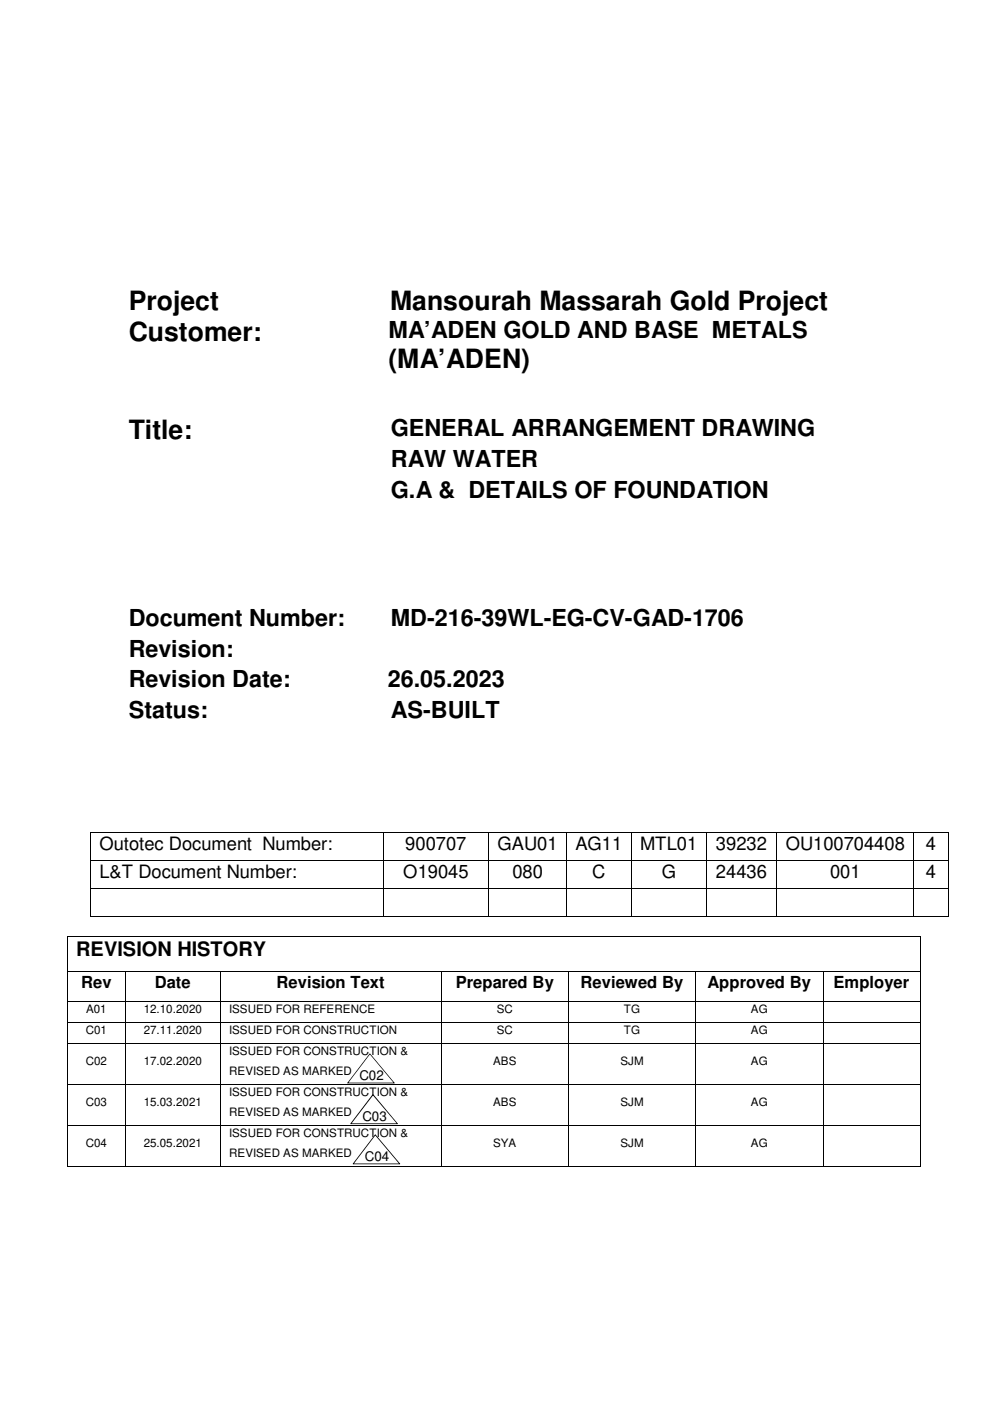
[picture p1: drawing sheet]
<svg xmlns="http://www.w3.org/2000/svg" width="210mm" height="297mm" viewBox="0 0 210 297" stroke-linecap="round" stroke-linejoin="round" font-family="sans-serif">
<g fill="#000">
<path d="M19.1 176.4h.2v.2h-.2zM81.2 176.4h.2v.2h-.2zM103.5 176.4h.1v.2h-.1zM120 176.4h.2v.2h-.2zM133.8 176.4h.1v.2h-.1zM149.6 176.4h.2v.2h-.2zM164.6 176.4h.2v.2h-.2zM14.2 198.5h.2v.2h-.2zM19.1 182.3h.2v.2h-.2zM19.1 188.2h.2v.2h-.2zM19.1 194.1h.2v.2h-.2zM81.2 182.3h.2v.2h-.2z"/>
<path d="M81.2 188.2h.2v.2h-.2zM81.2 194.1h.2v.2h-.2zM103.5 182.3h.1v.2h-.1zM103.5 188.2h.1v.2h-.1zM103.5 194.1h.1v.2h-.1zM120 182.3h.2v.2h-.2zM120 188.2h.2v.2h-.2zM120 194.1h.2v.2h-.2zM133.8 182.3h.1v.2h-.1zM133.8 188.2h.1v.2h-.1zM133.8 194.1h.1v.2h-.1zM149.6 182.3h.2v.2h-.2z"/>
<path d="M149.6 188.2h.2v.2h-.2zM149.6 194.1h.2v.2h-.2zM164.6 182.3h.2v.2h-.2zM164.6 188.2h.2v.2h-.2zM164.6 194.1h.2v.2h-.2zM193.7 194.1h.1v.2h-.1zM195.1 198.5h.1v.2h-.1zM200.9 194.1h.2v.2h-.2zM14.2 206h.2v.2h-.2zM14.2 212.3h.2v.1h-.2zM14.2 216.7h.2v.2h-.2zM26.6 206h.2v.2h-.2z"/>
<path d="M26.6 212.3h.2v.1h-.2zM26.6 216.7h.2v.2h-.2zM46.6 206h.2v.2h-.2zM46.6 212.3h.2v.1h-.2zM46.6 216.7h.2v.2h-.2zM93.5 206h.1v.2h-.1zM93.5 212.3h.1v.1h-.1zM93.5 216.7h.1v.2h-.1zM120.5 206h.2v.2h-.2zM120.5 212.3h.2v.1h-.2zM120.5 216.7h.2v.2h-.2zM147.4 206h.2v.2h-.2z"/>
<path d="M147.4 212.3h.2v.1h-.2zM147.4 216.7h.2v.2h-.2zM174.5 206h.1v.2h-.1zM174.5 212.3h.1v.1h-.1zM174.5 216.7h.1v.2h-.1zM195.1 206h.1v.2h-.1zM195.1 212.3h.1v.1h-.1zM195.1 216.7h.1v.2h-.1zM14.2 221.1h.2v.2h-.2zM14.2 229.8h.2v.2h-.2zM14.2 238.5h.2v.2h-.2zM26.6 221.1h.2v.2h-.2z"/>
<path d="M26.6 229.8h.2v.2h-.2zM26.6 238.5h.2v.2h-.2zM46.6 221.1h.2v.2h-.2zM46.6 229.8h.2v.2h-.2zM46.6 238.5h.2v.2h-.2zM93.5 221.1h.1v.2h-.1zM93.5 229.8h.1v.2h-.1zM93.5 238.5h.1v.2h-.1zM120.5 221.1h.2v.2h-.2zM120.5 229.8h.2v.2h-.2zM120.5 238.5h.2v.2h-.2zM147.4 221.1h.2v.2h-.2z"/>
<path d="M147.4 229.8h.2v.2h-.2zM147.4 238.5h.2v.2h-.2zM174.5 221.1h.1v.2h-.1zM174.5 229.8h.1v.2h-.1zM174.5 238.5h.1v.2h-.1zM195.1 221.1h.1v.2h-.1zM195.1 229.8h.1v.2h-.1zM195.1 238.5h.1v.2h-.1zM14.2 247.2h.2v.2h-.2zM26.6 247.2h.2v.2h-.2zM46.6 247.2h.2v.2h-.2zM93.5 247.2h.1v.2h-.1z"/>
<path d="M120.5 247.2h.2v.2h-.2zM147.4 247.2h.2v.2h-.2zM174.5 247.2h.1v.2h-.1zM195.1 247.2h.1v.2h-.1z"/>
</g>
<g fill="none" stroke="#000" stroke-width=".21">
<path d="M19.2 176.6v5.7M19.3 176.5h61.9M81.3 176.6v5.7M81.4 176.5h22.1M103.5 176.6v5.7M103.6 176.5h16.4M120.1 176.6v5.7M120.2 176.5h13.6M133.9 176.6v5.7M133.9 176.5h15.7M149.7 176.6v5.7M149.8 176.5h14.8"/>
<path d="M164.7 176.6v5.7M164.8 176.5h28.9M14.3 198.7v7.3M14.4 198.6h180.7M19.2 182.5v5.7M19.2 188.4v5.7M19.3 182.4h61.9M19.3 188.3h61.9M19.3 194.2h61.9M81.3 182.5v5.7M81.3 188.4v5.7M81.4 182.4h22.1"/>
<path d="M81.4 188.3h22.1M81.4 194.2h22.1M103.5 182.5v5.7M103.5 188.4v5.7M103.6 182.4h16.4M103.6 188.3h16.4M103.6 194.2h16.4M120.1 182.5v5.7M120.1 188.4v5.7M120.2 182.4h13.6M120.2 188.3h13.6M120.2 194.2h13.6"/>
<path d="M133.9 182.5v5.7M133.9 188.4v5.7M133.9 182.4h15.7M133.9 188.3h15.7M133.9 194.2h15.7M149.7 182.5v5.7M149.7 188.4v5.7M149.8 182.4h14.8M149.8 188.3h14.8M149.8 194.2h14.8M164.7 182.5v5.7M164.7 188.4v5.7"/>
<path d="M164.8 182.4h28.9M164.8 188.3h28.9M164.8 194.2h28.9M193.8 188.4v5.7M193.8 194.2h7.1M195.2 198.7v7.3M201 188.4v5.7M14.3 206.2v6.1M14.3 212.4v4.3M14.3 216.9v4.2M14.4 206.1h12.2M14.4 212.3h12.2"/>
<path d="M14.4 216.8h12.2M26.7 206.2v6.1M26.7 212.4v4.3M26.7 216.9v4.2M26.8 206.1h19.8M26.8 212.3h19.8M26.8 216.8h19.8M46.7 206.2v6.1M46.7 212.4v4.3M46.7 216.9v4.2M46.8 206.1h46.7M46.8 212.3h46.7"/>
<path d="M46.8 216.8h46.7M93.6 206.2v6.1M93.6 212.4v4.3M93.6 216.9v4.2M93.6 206.1h26.9M93.6 212.3h26.9M93.6 216.8h26.9M120.6 206.2v6.1M120.6 212.4v4.3M120.6 216.9v4.2M120.7 206.1h26.7M120.7 212.3h26.7"/>
<path d="M120.7 216.8h26.7M147.5 206.2v6.1M147.5 212.4v4.3M147.5 216.9v4.2M147.6 206.1h26.9M147.6 212.3h26.9M147.6 216.8h26.9M174.5 206.2v6.1M174.5 212.4v4.3M174.5 216.9v4.2M174.6 206.1h20.5M174.6 212.3h20.5"/>
<path d="M174.6 216.8h20.5M195.2 206.2v6.1M195.2 212.4v4.3M195.2 216.9v4.2M14.3 221.3v8.5M14.3 230v8.5M14.3 238.7v8.5M14.4 221.2h12.2M14.4 229.9h12.2M14.4 238.6h12.2M26.7 221.3v8.5M26.7 230v8.5"/>
<path d="M26.7 238.7v8.5M26.8 221.2h19.8M26.8 229.9h19.8M26.8 238.6h19.8M46.7 221.3v8.5M46.7 230v8.5M46.7 238.7v8.5M46.8 221.2h46.7M46.8 229.9h46.7M46.8 238.6h46.7M93.6 221.3v8.5M93.6 230v8.5"/>
<path d="M93.6 238.7v8.5M93.6 221.2h26.9M93.6 229.9h26.9M93.6 238.6h26.9M120.6 221.3v8.5M120.6 230v8.5M120.6 238.7v8.5M120.7 221.2h26.7M120.7 229.9h26.7M120.7 238.6h26.7M147.5 221.3v8.5M147.5 230v8.5"/>
<path d="M147.5 238.7v8.5M147.6 221.2h26.9M147.6 229.9h26.9M147.6 238.6h26.9M174.5 221.3v8.5M174.5 230v8.5M174.5 238.7v8.5M174.6 221.2h20.5M174.6 229.9h20.5M174.6 238.6h20.5M195.2 221.3v8.5M195.2 230v8.5"/>
<path d="M195.2 238.7v8.5M14.4 247.3h12.2M26.8 247.3h19.8M46.8 247.3h46.7M93.6 247.3h26.9M120.7 247.3h26.7M147.6 247.3h26.9M174.6 247.3h20.5"/>
</g>
<path d="M78.4 223.4l5.2 6.2h-9.9z" fill="#fff"/>
<path d="M78.4 223.4l5.3 6.3h-10.1zM78.4 223.5h.1l-4.7 6.2-.1-.2h9.9l-.1 .2z" fill="#000"/>
<path d="M79.1 232.1l5.1 6.2h-9.8z" fill="#fff"/>
<path d="M79 232h.2l5.1 6.3h-10zM79 232.2h.2l-4.7 6.1-.1-.1h9.8v.1z" fill="#000"/>
<path d="M79.6 240.6l5.2 6.2h-9.9z" fill="#fff"/>
<path d="M79.5 240.5l5.3 6.3h-10zM79.5 240.7h.1l-4.7 6.1v-.1h9.9l-.1 .1z" fill="#000"/>
<g font-size="6.4">
<text x="194.7" y="182.4">5</text>
<text x="194.5" y="188">5</text>
</g>
<g font-size="5.6">
<text x="27.3" y="65.8">Project</text>
<text x="82.7" y="65.8">Mansourah Massarah Gold Project</text>
<text x="27.3" y="72.3">Customer:</text>
<text x="82.3" y="77.9">(MA’ADEN)</text>
<text x="27.3" y="93.2">Title:</text>
</g>
<g font-size="5">
<text x="82.3" y="71.6">MA’ADEN GOLD AND BASE METALS</text>
<text x="82.8" y="92.5">GENERAL ARRANGEMENT DRAWING</text>
<text x="82.8" y="99.1">RAW WATER</text>
<text x="82.8" y="105.6">G.A &amp; DETAILS OF FOUNDATION</text>
<text x="27.3" y="132.7">Document Number:</text>
<text x="82.8" y="132.7">MD-216-39WL-EG-CV-GAD-1706</text>
<text x="27.3" y="139.2">Revision:</text>
<text x="27.3" y="145.7">Revision Date:</text>
<text x="82.2" y="145.7">26.05.2023</text>
<text x="27.3" y="152.2">Status:</text>
<text x="82.8" y="152.2">AS-BUILT</text>
</g>
<text font-size="4.2" x="16.2" y="202.6">REVISION HISTORY</text>
<g font-size="3.9">
<text x="21.1" y="180.2">Outotec Document Number:</text>
<text x="85.9" y="180.2">900707</text>
<text x="105.5" y="180.2">GAU01</text>
<text x="122" y="180.2">AG11</text>
<text x="135.8" y="180.2">MTL01</text>
<text x="151.8" y="180.2">39232</text>
<text x="166.6" y="180.2">OU100704408</text>
<text x="196.3" y="180.2">4</text>
<text x="21.1" y="186.1">L&amp;T Document Number:</text>
<text x="85.5" y="186.1">O19045</text>
<text x="108.6" y="186.1">080</text>
<text x="125.6" y="186.1">C</text>
<text x="140.3" y="186.1">G</text>
<text x="151.8" y="186.1">24436</text>
<text x="176" y="186.1">001</text>
<text x="196.3" y="186.1">4</text>
</g>
<g font-size="3.5">
<text x="17.2" y="209.4">Rev</text>
<text x="32.8" y="209.4">Date</text>
<text x="58.6" y="209.4">Revision Text</text>
<text x="96.6" y="209.4">Prepared By</text>
<text x="123.1" y="209.4">Reviewed By</text>
<text x="150" y="209.4">Approved By</text>
<text x="176.7" y="209.4">Employer</text>
</g>
<g font-size="2.8">
<text x="76.2" y="229">C02</text>
<text x="76.8" y="237.7">C03</text>
<text x="77.3" y="246.2">C04</text>
</g>
<g font-size="2.5">
<text x="18.2" y="214.7">A01</text>
<text x="30.5" y="214.7">12.10.2020</text>
<text x="48.6" y="214.7">ISSUED FOR REFERENCE</text>
<text x="105.3" y="214.7">SC</text>
<text x="132.3" y="214.7">TG</text>
<text x="159.2" y="214.7">AG</text>
<text x="18.2" y="219.2">C01</text>
<text x="30.5" y="219.2">27.11.2020</text>
<text x="48.6" y="219.2">ISSUED FOR CONSTRUCTION</text>
<text x="105.3" y="219.2">SC</text>
<text x="132.3" y="219.2">TG</text>
<text x="159.2" y="219.2">AG</text>
<text x="18.2" y="225.7">C02</text>
<text x="30.5" y="225.7">17.02.2020</text>
<text x="48.6" y="223.6">ISSUED FOR CONSTRUCTION &amp;</text>
<text x="48.6" y="227.8">REVISED AS MARKED</text>
<text x="104.6" y="225.7">ABS</text>
<text x="131.5" y="225.7">SJM</text>
<text x="159.2" y="225.7">AG</text>
<text x="48.6" y="232.3">ISSUED FOR CONSTRUCTION &amp;</text>
<text x="18.2" y="234.4">C03</text>
<text x="30.5" y="234.4">15.03.2021</text>
<text x="48.6" y="236.6">REVISED AS MARKED</text>
<text x="104.6" y="234.4">ABS</text>
<text x="131.5" y="234.4">SJM</text>
<text x="159.2" y="234.4">AG</text>
<text x="18.2" y="243.1">C04</text>
<text x="30.5" y="243.1">25.05.2021</text>
<text x="48.6" y="241">ISSUED FOR CONSTRUCTION &amp;</text>
<text x="48.6" y="245.2">REVISED AS MARKED</text>
<text x="104.6" y="243.1">SYA</text>
<text x="131.5" y="243.1">SJM</text>
<text x="159.2" y="243.1">AG</text>
</g>
</svg>
